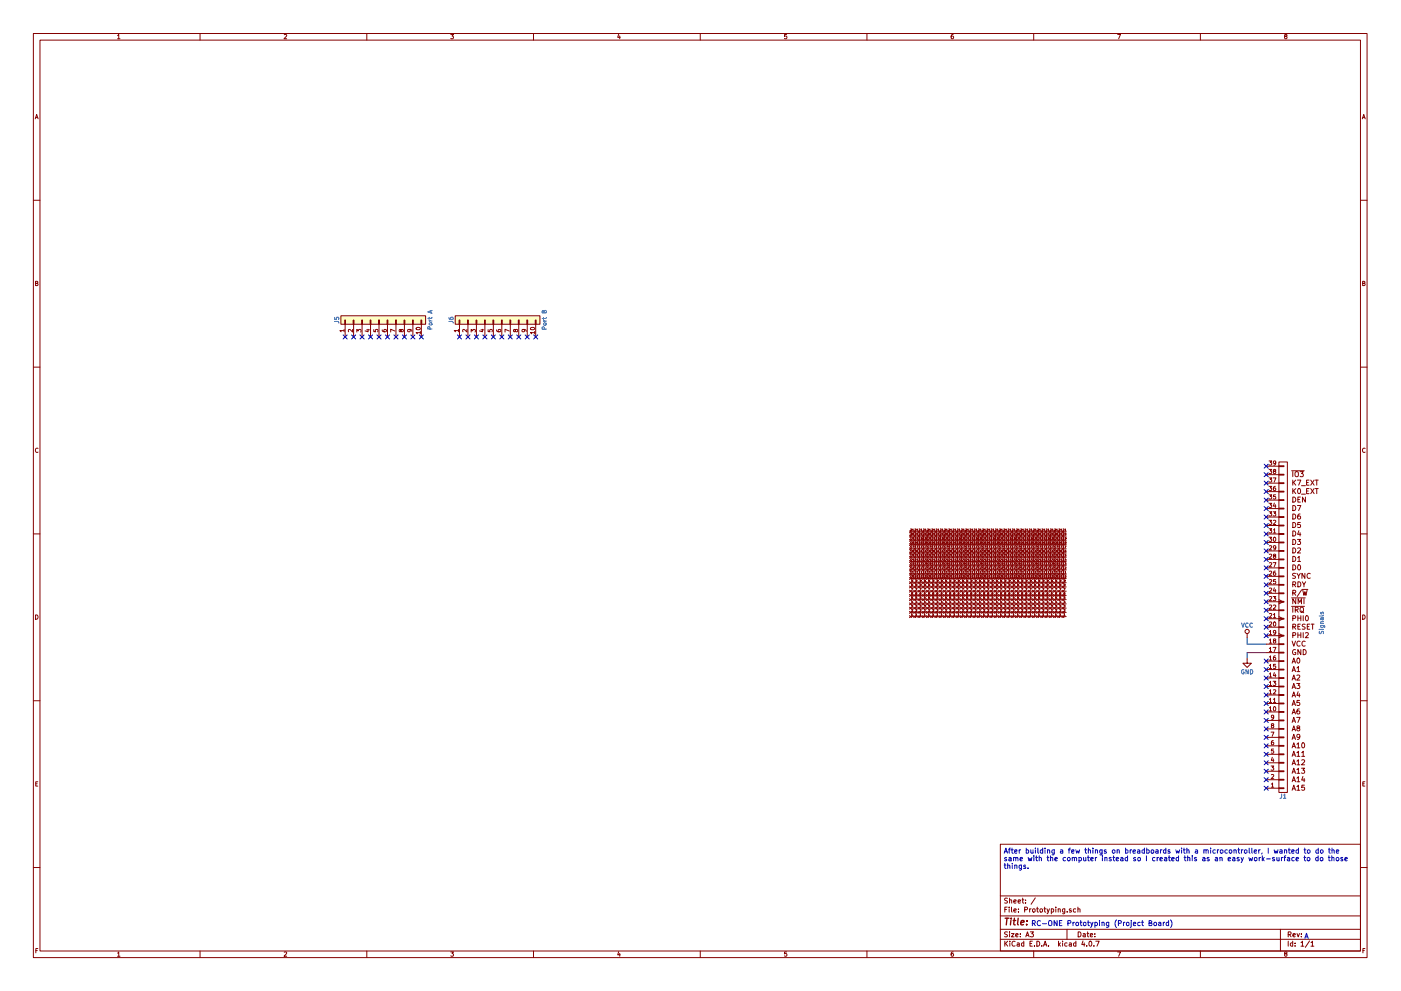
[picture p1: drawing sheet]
EESchema Schematic File Version 2
LIBS:power
LIBS:device
LIBS:transistors
LIBS:conn
LIBS:linear
LIBS:regul
LIBS:74xx
LIBS:cmos4000
LIBS:adc-dac
LIBS:memory
LIBS:xilinx
LIBS:microcontrollers
LIBS:dsp
LIBS:microchip
LIBS:analog_switches
LIBS:motorola
LIBS:texas
LIBS:intel
LIBS:audio
LIBS:interface
LIBS:digital-audio
LIBS:philips
LIBS:display
LIBS:cypress
LIBS:siliconi
LIBS:opto
LIBS:atmel
LIBS:contrib
LIBS:valves
LIBS:mounting
LIBS:rc1_backplane
LIBS:switches
LIBS:prototype
LIBS:Prototyping-cache
EELAYER 25 0
EELAYER END
$Descr A3 16535 11693
encoding utf-8
Sheet 1 1
Title ""
Date ""
Rev ""
Comp ""
Comment1 ""
Comment2 ""
Comment3 ""
Comment4 ""
$EndDescr
Text Notes 12175 10925 0    60   ~ 0
RC-ONE Prototyping (Project Board)
$Comp
L VCC #PWR01
U 1 1
P 14725 7525
F 0 "#PWR01" H 14725 7375 50  0001 C CNN
F 1 "VCC" H 14725 7675 50  0000 C CNN
F 2 "" H 14725 7525 50  0001 C CNN
F 3 "" H 14725 7525 50  0001 C CNN
	1    14725 7525
	1    0    0    -1  
$EndComp
$Comp
L GND #PWR02
U 1 1
P 14725 7775
F 0 "#PWR02" H 14725 7525 50  0001 C CNN
F 1 "GND" H 14725 7625 50  0000 C CNN
F 2 "" H 14725 7775 50  0001 C CNN
F 3 "" H 14725 7775 50  0001 C CNN
	1    14725 7775
	1    0    0    -1  
$EndComp
Text Notes 15400 11075 0    60   ~ 0
A
$Comp
L RC1_Backplane J1
U 1 1
P 15150 7400
F 0 "J1" H 15150 9400 50  0000 C CNN
F 1 "Signals" V 15600 7350 50  0000 C CNN
F 2 "Pin_Headers:Pin_Header_Straight_1x39_Pitch2.54mm" H 15150 7400 50  0001 C CNN
F 3 "" H 15150 7400 50  0001 C CNN
	1    15150 7400
	1    0    0    1   
$EndComp
Wire Wire Line
	14725 7700 14725 7775
Text Notes 11850 10250 0    60   ~ 0
After building a few things on breadboards with a microcontroller, I wanted to do the\nsame with the computer instead so I created this as an easy work-surface to do those\nthings.
$Comp
L Conn_01x10 J5
U 1 1
P 4475 3775
F 0 "J5" H 4475 4275 50  0000 C CNN
F 1 "Port A" H 4475 3175 50  0000 C CNN
F 2 "Pin_Headers:Pin_Header_Straight_1x10_Pitch2.54mm" H 4475 3775 50  0001 C CNN
F 3 "" H 4475 3775 50  0001 C CNN
	1    4475 3775
	0    -1   -1   0   
$EndComp
$Comp
L Conn_01x10 J6
U 1 1
P 5825 3775
F 0 "J6" H 5825 4275 50  0000 C CNN
F 1 "Port B" H 5825 3175 50  0000 C CNN
F 2 "Pin_Headers:Pin_Header_Straight_1x10_Pitch2.54mm" H 5825 3775 50  0001 C CNN
F 3 "" H 5825 3775 50  0001 C CNN
	1    5825 3775
	0    -1   -1   0   
$EndComp
NoConn ~ 4875 3975
NoConn ~ 4975 3975
NoConn ~ 5525 3975
NoConn ~ 5425 3975
NoConn ~ 14950 5500
NoConn ~ 14950 5600
NoConn ~ 14950 5700
NoConn ~ 14950 5800
NoConn ~ 14950 5900
NoConn ~ 14950 6000
NoConn ~ 14950 6100
NoConn ~ 14950 6200
NoConn ~ 14950 6300
NoConn ~ 14950 6400
NoConn ~ 14950 6500
NoConn ~ 14950 6600
NoConn ~ 14950 6700
NoConn ~ 14950 6800
NoConn ~ 14950 6900
NoConn ~ 14950 7000
NoConn ~ 14950 7100
NoConn ~ 14950 7200
NoConn ~ 14950 7300
NoConn ~ 14950 7400
NoConn ~ 14950 7500
NoConn ~ 14950 7800
NoConn ~ 14950 7900
NoConn ~ 14950 8000
NoConn ~ 14950 8100
NoConn ~ 14950 8200
NoConn ~ 14950 8300
NoConn ~ 14950 8400
NoConn ~ 14950 8500
NoConn ~ 14950 8600
NoConn ~ 14950 8700
NoConn ~ 14950 8800
NoConn ~ 14950 8900
NoConn ~ 14950 9000
NoConn ~ 14950 9100
NoConn ~ 14950 9200
NoConn ~ 14950 9300
Wire Wire Line
	14725 7600 14725 7525
Wire Wire Line
	14725 7700 14950 7700
Wire Wire Line
	14725 7600 14950 7600
NoConn ~ 6325 3975
NoConn ~ 6225 3975
NoConn ~ 6125 3975
NoConn ~ 6025 3975
NoConn ~ 5925 3975
NoConn ~ 5825 3975
NoConn ~ 5725 3975
NoConn ~ 5625 3975
NoConn ~ 4775 3975
NoConn ~ 4675 3975
NoConn ~ 4575 3975
NoConn ~ 4475 3975
NoConn ~ 4375 3975
NoConn ~ 4275 3975
NoConn ~ 4175 3975
NoConn ~ 4075 3975
$Comp
L Prototype_21 P1
U 1 1
P 10750 7275
F 0 "P1" H 10750 7225 50  0001 C CNN
F 1 "Prototype_21" H 10750 7150 50  0001 C CNN
F 2 "prototype:prototype_21" H 10750 7275 50  0001 C CNN
F 3 "" H 10750 7275 50  0001 C CNN
	1    10750 7275
	1    0    0    -1  
$EndComp
$Comp
L Prototype_21 P2
U 1 1
P 10800 7275
F 0 "P2" H 10800 7225 50  0001 C CNN
F 1 "Prototype_21" H 10800 7150 50  0001 C CNN
F 2 "prototype:prototype_21" H 10800 7275 50  0001 C CNN
F 3 "" H 10800 7275 50  0001 C CNN
	1    10800 7275
	1    0    0    -1  
$EndComp
$Comp
L Prototype_21 P3
U 1 1
P 10850 7275
F 0 "P3" H 10850 7225 50  0001 C CNN
F 1 "Prototype_21" H 10850 7150 50  0001 C CNN
F 2 "prototype:prototype_21" H 10850 7275 50  0001 C CNN
F 3 "" H 10850 7275 50  0001 C CNN
	1    10850 7275
	1    0    0    -1  
$EndComp
$Comp
L Prototype_21 P4
U 1 1
P 10900 7275
F 0 "P4" H 10900 7225 50  0001 C CNN
F 1 "Prototype_21" H 10900 7150 50  0001 C CNN
F 2 "prototype:prototype_21" H 10900 7275 50  0001 C CNN
F 3 "" H 10900 7275 50  0001 C CNN
	1    10900 7275
	1    0    0    -1  
$EndComp
$Comp
L Prototype_21 P5
U 1 1
P 10950 7275
F 0 "P5" H 10950 7225 50  0001 C CNN
F 1 "Prototype_21" H 10950 7150 50  0001 C CNN
F 2 "prototype:prototype_21" H 10950 7275 50  0001 C CNN
F 3 "" H 10950 7275 50  0001 C CNN
	1    10950 7275
	1    0    0    -1  
$EndComp
$Comp
L Prototype_21 P6
U 1 1
P 11000 7275
F 0 "P6" H 11000 7225 50  0001 C CNN
F 1 "Prototype_21" H 11000 7150 50  0001 C CNN
F 2 "prototype:prototype_21" H 11000 7275 50  0001 C CNN
F 3 "" H 11000 7275 50  0001 C CNN
	1    11000 7275
	1    0    0    -1  
$EndComp
$Comp
L Prototype_21 P7
U 1 1
P 11050 7275
F 0 "P7" H 11050 7225 50  0001 C CNN
F 1 "Prototype_21" H 11050 7150 50  0001 C CNN
F 2 "prototype:prototype_21" H 11050 7275 50  0001 C CNN
F 3 "" H 11050 7275 50  0001 C CNN
	1    11050 7275
	1    0    0    -1  
$EndComp
$Comp
L Prototype_21 P8
U 1 1
P 11100 7275
F 0 "P8" H 11100 7225 50  0001 C CNN
F 1 "Prototype_21" H 11100 7150 50  0001 C CNN
F 2 "prototype:prototype_21" H 11100 7275 50  0001 C CNN
F 3 "" H 11100 7275 50  0001 C CNN
	1    11100 7275
	1    0    0    -1  
$EndComp
$Comp
L Prototype_21 P9
U 1 1
P 11150 7275
F 0 "P9" H 11150 7225 50  0001 C CNN
F 1 "Prototype_21" H 11150 7150 50  0001 C CNN
F 2 "prototype:prototype_21" H 11150 7275 50  0001 C CNN
F 3 "" H 11150 7275 50  0001 C CNN
	1    11150 7275
	1    0    0    -1  
$EndComp
$Comp
L Prototype_21 P10
U 1 1
P 11200 7275
F 0 "P10" H 11200 7225 50  0001 C CNN
F 1 "Prototype_21" H 11200 7150 50  0001 C CNN
F 2 "prototype:prototype_21" H 11200 7275 50  0001 C CNN
F 3 "" H 11200 7275 50  0001 C CNN
	1    11200 7275
	1    0    0    -1  
$EndComp
$Comp
L Prototype_21 P11
U 1 1
P 11250 7275
F 0 "P11" H 11250 7225 50  0001 C CNN
F 1 "Prototype_21" H 11250 7150 50  0001 C CNN
F 2 "prototype:prototype_21" H 11250 7275 50  0001 C CNN
F 3 "" H 11250 7275 50  0001 C CNN
	1    11250 7275
	1    0    0    -1  
$EndComp
$Comp
L Prototype_21 P12
U 1 1
P 11300 7275
F 0 "P12" H 11300 7225 50  0001 C CNN
F 1 "Prototype_21" H 11300 7150 50  0001 C CNN
F 2 "prototype:prototype_21" H 11300 7275 50  0001 C CNN
F 3 "" H 11300 7275 50  0001 C CNN
	1    11300 7275
	1    0    0    -1  
$EndComp
$Comp
L Prototype_21 P13
U 1 1
P 11350 7275
F 0 "P13" H 11350 7225 50  0001 C CNN
F 1 "Prototype_21" H 11350 7150 50  0001 C CNN
F 2 "prototype:prototype_21" H 11350 7275 50  0001 C CNN
F 3 "" H 11350 7275 50  0001 C CNN
	1    11350 7275
	1    0    0    -1  
$EndComp
$Comp
L Prototype_21 P14
U 1 1
P 11400 7275
F 0 "P14" H 11400 7225 50  0001 C CNN
F 1 "Prototype_21" H 11400 7150 50  0001 C CNN
F 2 "prototype:prototype_21" H 11400 7275 50  0001 C CNN
F 3 "" H 11400 7275 50  0001 C CNN
	1    11400 7275
	1    0    0    -1  
$EndComp
$Comp
L Prototype_21 P15
U 1 1
P 11450 7275
F 0 "P15" H 11450 7225 50  0001 C CNN
F 1 "Prototype_21" H 11450 7150 50  0001 C CNN
F 2 "prototype:prototype_21" H 11450 7275 50  0001 C CNN
F 3 "" H 11450 7275 50  0001 C CNN
	1    11450 7275
	1    0    0    -1  
$EndComp
$Comp
L Prototype_21 P16
U 1 1
P 11500 7275
F 0 "P16" H 11500 7225 50  0001 C CNN
F 1 "Prototype_21" H 11500 7150 50  0001 C CNN
F 2 "prototype:prototype_21" H 11500 7275 50  0001 C CNN
F 3 "" H 11500 7275 50  0001 C CNN
	1    11500 7275
	1    0    0    -1  
$EndComp
$Comp
L Prototype_21 P17
U 1 1
P 11550 7275
F 0 "P17" H 11550 7225 50  0001 C CNN
F 1 "Prototype_21" H 11550 7150 50  0001 C CNN
F 2 "prototype:prototype_21" H 11550 7275 50  0001 C CNN
F 3 "" H 11550 7275 50  0001 C CNN
	1    11550 7275
	1    0    0    -1  
$EndComp
$Comp
L Prototype_21 P18
U 1 1
P 11600 7275
F 0 "P18" H 11600 7225 50  0001 C CNN
F 1 "Prototype_21" H 11600 7150 50  0001 C CNN
F 2 "prototype:prototype_21" H 11600 7275 50  0001 C CNN
F 3 "" H 11600 7275 50  0001 C CNN
	1    11600 7275
	1    0    0    -1  
$EndComp
$Comp
L Prototype_21 P19
U 1 1
P 11650 7275
F 0 "P19" H 11650 7225 50  0001 C CNN
F 1 "Prototype_21" H 11650 7150 50  0001 C CNN
F 2 "prototype:prototype_21" H 11650 7275 50  0001 C CNN
F 3 "" H 11650 7275 50  0001 C CNN
	1    11650 7275
	1    0    0    -1  
$EndComp
$Comp
L Prototype_21 P20
U 1 1
P 11700 7275
F 0 "P20" H 11700 7225 50  0001 C CNN
F 1 "Prototype_21" H 11700 7150 50  0001 C CNN
F 2 "prototype:prototype_21" H 11700 7275 50  0001 C CNN
F 3 "" H 11700 7275 50  0001 C CNN
	1    11700 7275
	1    0    0    -1  
$EndComp
$Comp
L Prototype_21 P21
U 1 1
P 11750 7275
F 0 "P21" H 11750 7225 50  0001 C CNN
F 1 "Prototype_21" H 11750 7150 50  0001 C CNN
F 2 "prototype:prototype_21" H 11750 7275 50  0001 C CNN
F 3 "" H 11750 7275 50  0001 C CNN
	1    11750 7275
	1    0    0    -1  
$EndComp
$Comp
L Prototype_21 P22
U 1 1
P 11800 7275
F 0 "P22" H 11800 7225 50  0001 C CNN
F 1 "Prototype_21" H 11800 7150 50  0001 C CNN
F 2 "prototype:prototype_21" H 11800 7275 50  0001 C CNN
F 3 "" H 11800 7275 50  0001 C CNN
	1    11800 7275
	1    0    0    -1  
$EndComp
$Comp
L Prototype_21 P23
U 1 1
P 11850 7275
F 0 "P23" H 11850 7225 50  0001 C CNN
F 1 "Prototype_21" H 11850 7150 50  0001 C CNN
F 2 "prototype:prototype_21" H 11850 7275 50  0001 C CNN
F 3 "" H 11850 7275 50  0001 C CNN
	1    11850 7275
	1    0    0    -1  
$EndComp
$Comp
L Prototype_21 P24
U 1 1
P 11900 7275
F 0 "P24" H 11900 7225 50  0001 C CNN
F 1 "Prototype_21" H 11900 7150 50  0001 C CNN
F 2 "prototype:prototype_21" H 11900 7275 50  0001 C CNN
F 3 "" H 11900 7275 50  0001 C CNN
	1    11900 7275
	1    0    0    -1  
$EndComp
$Comp
L Prototype_21 P25
U 1 1
P 11950 7275
F 0 "P25" H 11950 7225 50  0001 C CNN
F 1 "Prototype_21" H 11950 7150 50  0001 C CNN
F 2 "prototype:prototype_21" H 11950 7275 50  0001 C CNN
F 3 "" H 11950 7275 50  0001 C CNN
	1    11950 7275
	1    0    0    -1  
$EndComp
$Comp
L Prototype_21 P26
U 1 1
P 12000 7275
F 0 "P26" H 12000 7225 50  0001 C CNN
F 1 "Prototype_21" H 12000 7150 50  0001 C CNN
F 2 "prototype:prototype_21" H 12000 7275 50  0001 C CNN
F 3 "" H 12000 7275 50  0001 C CNN
	1    12000 7275
	1    0    0    -1  
$EndComp
$Comp
L Prototype_21 P27
U 1 1
P 12050 7275
F 0 "P27" H 12050 7225 50  0001 C CNN
F 1 "Prototype_21" H 12050 7150 50  0001 C CNN
F 2 "prototype:prototype_21" H 12050 7275 50  0001 C CNN
F 3 "" H 12050 7275 50  0001 C CNN
	1    12050 7275
	1    0    0    -1  
$EndComp
$Comp
L Prototype_21 P28
U 1 1
P 12100 7275
F 0 "P28" H 12100 7225 50  0001 C CNN
F 1 "Prototype_21" H 12100 7150 50  0001 C CNN
F 2 "prototype:prototype_21" H 12100 7275 50  0001 C CNN
F 3 "" H 12100 7275 50  0001 C CNN
	1    12100 7275
	1    0    0    -1  
$EndComp
$Comp
L Prototype_21 P29
U 1 1
P 12150 7275
F 0 "P29" H 12150 7225 50  0001 C CNN
F 1 "Prototype_21" H 12150 7150 50  0001 C CNN
F 2 "prototype:prototype_21" H 12150 7275 50  0001 C CNN
F 3 "" H 12150 7275 50  0001 C CNN
	1    12150 7275
	1    0    0    -1  
$EndComp
$Comp
L Prototype_21 P30
U 1 1
P 12200 7275
F 0 "P30" H 12200 7225 50  0001 C CNN
F 1 "Prototype_21" H 12200 7150 50  0001 C CNN
F 2 "prototype:prototype_21" H 12200 7275 50  0001 C CNN
F 3 "" H 12200 7275 50  0001 C CNN
	1    12200 7275
	1    0    0    -1  
$EndComp
$Comp
L Prototype_21 P31
U 1 1
P 12250 7275
F 0 "P31" H 12250 7225 50  0001 C CNN
F 1 "Prototype_21" H 12250 7150 50  0001 C CNN
F 2 "prototype:prototype_21" H 12250 7275 50  0001 C CNN
F 3 "" H 12250 7275 50  0001 C CNN
	1    12250 7275
	1    0    0    -1  
$EndComp
$Comp
L Prototype_21 P32
U 1 1
P 12300 7275
F 0 "P32" H 12300 7225 50  0001 C CNN
F 1 "Prototype_21" H 12300 7150 50  0001 C CNN
F 2 "prototype:prototype_21" H 12300 7275 50  0001 C CNN
F 3 "" H 12300 7275 50  0001 C CNN
	1    12300 7275
	1    0    0    -1  
$EndComp
$Comp
L Prototype_21 P33
U 1 1
P 12350 7275
F 0 "P33" H 12350 7225 50  0001 C CNN
F 1 "Prototype_21" H 12350 7150 50  0001 C CNN
F 2 "prototype:prototype_21" H 12350 7275 50  0001 C CNN
F 3 "" H 12350 7275 50  0001 C CNN
	1    12350 7275
	1    0    0    -1  
$EndComp
$Comp
L Prototype_21 P34
U 1 1
P 12400 7275
F 0 "P34" H 12400 7225 50  0001 C CNN
F 1 "Prototype_21" H 12400 7150 50  0001 C CNN
F 2 "prototype:prototype_21" H 12400 7275 50  0001 C CNN
F 3 "" H 12400 7275 50  0001 C CNN
	1    12400 7275
	1    0    0    -1  
$EndComp
$Comp
L Prototype_21 P35
U 1 1
P 12450 7275
F 0 "P35" H 12450 7225 50  0001 C CNN
F 1 "Prototype_21" H 12450 7150 50  0001 C CNN
F 2 "prototype:prototype_21" H 12450 7275 50  0001 C CNN
F 3 "" H 12450 7275 50  0001 C CNN
	1    12450 7275
	1    0    0    -1  
$EndComp
$Comp
L Prototype_21 P36
U 1 1
P 12500 7275
F 0 "P36" H 12500 7225 50  0001 C CNN
F 1 "Prototype_21" H 12500 7150 50  0001 C CNN
F 2 "prototype:prototype_21" H 12500 7275 50  0001 C CNN
F 3 "" H 12500 7275 50  0001 C CNN
	1    12500 7275
	1    0    0    -1  
$EndComp
$Comp
L Prototype_21 P37
U 1 1
P 12550 7275
F 0 "P37" H 12550 7225 50  0001 C CNN
F 1 "Prototype_21" H 12550 7150 50  0001 C CNN
F 2 "prototype:prototype_21" H 12550 7275 50  0001 C CNN
F 3 "" H 12550 7275 50  0001 C CNN
	1    12550 7275
	1    0    0    -1  
$EndComp
$EndSCHEMATC
